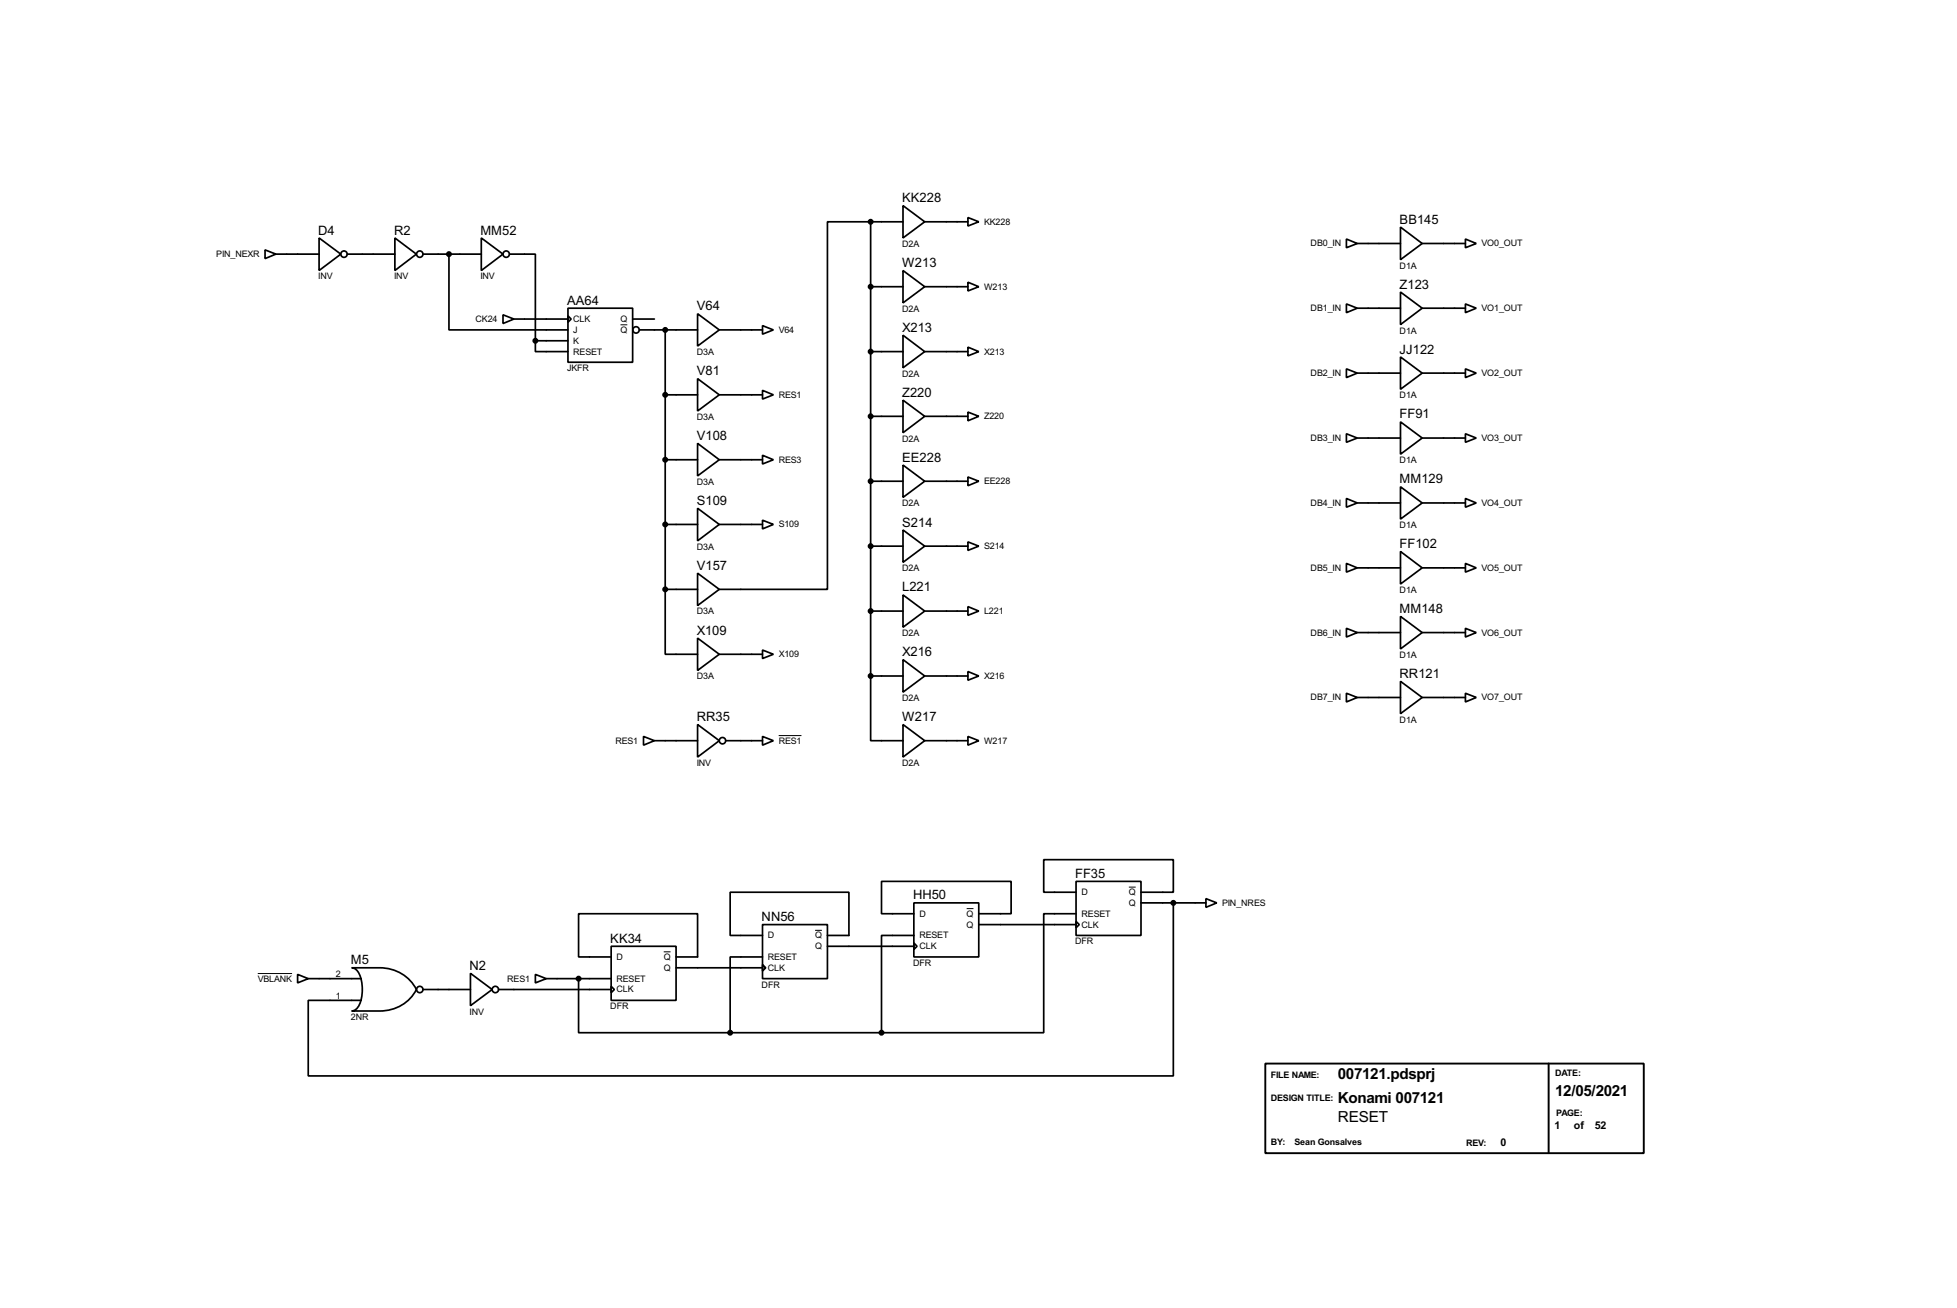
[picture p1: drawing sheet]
<svg xmlns="http://www.w3.org/2000/svg" width="460mm" height="307mm" viewBox="0 0 460 307" stroke-linecap="round" stroke-linejoin="round" font-family="sans-serif">
<g fill="none" stroke="#000" stroke-width=".4">
<path d="M62.3 58.7l2.5 1-2.5 1.1zM64.8 59.7h10.2M75 55.9l5.1 3.8-5.1 3.9zM81.6 59.7h11.2M92.8 55.9l5 3.8-5 3.9zM99.4 59.7h13.7M105.5 59.7v17.8h27.9M113.1 55.9l5.1 3.8-5.1 3.9zM119.7 59.7h6.1v20.4M204.5 52.1h-10.1v86.4h-25.4M204.5 52.1v106.7M204.5 52.1h7.6"/>
<path d="M212.1 48.3l5.1 3.8-5.1 3.8zM217.2 52.1h10.2M227.4 51.1l2.5 1-2.5 1zM316.3 56.2l2.5 1-2.5 1zM318.8 57.2h10.2M329 53.4l5.1 3.8-5.1 3.8zM334.1 57.2h10.1M344.2 56.2l2.6 1-2.6 1zM118.2 74l2.5 1-2.5 1zM120.7 75h12.7M133.4 72.4h15.2v12.7h-15.2zM133.4 74.2l.8 .8-.8 .7z"/>
<path d="M148.6 75h5.1M150.2 77.5h13.7M156.3 77.5v61M163.9 73.7l5.1 3.8-5.1 3.8zM169 77.5h10.1M179.1 76.5l2.6 1-2.6 1zM204.5 67.4h7.6M212.1 63.6l5.1 3.8-5.1 3.8zM212.1 78.8l5.1 3.8-5.1 3.8zM217.2 67.4h10.2M227.4 66.3l2.5 1.1-2.5 1zM316.3 71.4l2.5 1-2.5 1.1z"/>
<path d="M318.8 72.4h10.2M329 68.6l5.1 3.8-5.1 3.9zM334.1 72.4h10.1M344.2 71.4l2.6 1-2.6 1.1zM125.8 80.1v2.5h7.6M125.8 80.1h7.6M156.3 92.8h7.6M163.9 89l5.1 3.8-5.1 3.8zM169 92.8h10.1M179.1 91.7l2.6 1.1-2.6 1zM204.5 97.8h7.6M204.5 82.6h7.6"/>
<path d="M212.1 94l5.1 3.8-5.1 3.9zM217.2 97.8h10.2M217.2 82.6h10.2M227.4 96.8l2.5 1-2.5 1.1zM227.4 81.6l2.5 1-2.5 1zM316.3 86.7l2.5 1-2.5 1zM318.8 87.7h10.2M329 99.1l5.1 3.8-5.1 3.8zM329 83.9l5.1 3.8-5.1 3.8zM334.1 87.7h10.1M344.2 86.7l2.6 1-2.6 1zM156.3 108h7.6"/>
<path d="M163.9 104.2l5.1 3.8-5.1 3.8zM163.9 119.4l5.1 3.8-5.1 3.9zM169 108h10.1M179.1 107l2.6 1-2.6 1zM204.5 113.1h7.6M212.1 109.3l5.1 3.8-5.1 3.8zM217.2 113.1h10.2M227.4 112.1l2.5 1-2.5 1zM316.3 117.1l2.5 1.1-2.5 1zM316.3 101.9l2.5 1-2.5 1zM318.8 118.2h10.2M318.8 102.9h10.2"/>
<path d="M329 114.4l5.1 3.8-5.1 3.8zM334.1 118.2h10.1M334.1 102.9h10.1M344.2 117.1l2.6 1.1-2.6 1zM344.2 101.9l2.6 1-2.6 1zM156.3 138.5v15.2h7.6M156.3 123.2h7.6M156.3 138.5h7.6M163.9 134.7l5.1 3.8-5.1 3.8zM169 123.2h10.1M179.1 122.2l2.6 1-2.6 1.1zM204.5 128.3h7.6"/>
<path d="M212.1 124.5l5.1 3.8-5.1 3.8zM212.1 139.8l5.1 3.8-5.1 3.8zM217.2 128.3h10.2M227.4 127.3l2.5 1-2.5 1zM316.3 132.4l2.5 1-2.5 1zM318.8 133.4h10.2M329 129.6l5.1 3.8-5.1 3.8zM334.1 133.4h10.1M344.2 132.4l2.6 1-2.6 1zM163.9 149.9l5.1 3.8-5.1 3.8zM169 153.7h10.1M179.1 152.7l2.6 1-2.6 1z"/>
<path d="M204.5 158.8v15.2h7.6M204.5 143.6h7.6M204.5 158.8h7.6M212.1 155l5.1 3.8-5.1 3.8zM217.2 143.6h10.2M217.2 158.8h10.2M227.4 157.8l2.5 1-2.5 1zM227.4 142.5l2.5 1.1-2.5 1zM316.3 147.6l2.5 1-2.5 1.1zM318.8 148.6h10.2M329 144.8l5.1 3.8-5.1 3.9zM334.1 148.6h10.1"/>
<path d="M344.2 147.6l2.6 1-2.6 1.1zM151.2 173l2.5 1-2.5 1.1zM153.7 174h10.2M163.9 170.2l5.1 3.8-5.1 3.9zM170.5 174h8.6M179.1 173l2.6 1-2.6 1.1zM212.1 170.2l5.1 3.8-5.1 3.9zM217.2 174h10.2M227.4 173l2.5 1-2.5 1.1zM316.3 162.9l2.5 1-2.5 1zM318.8 163.9h10.2M329 160.1l5.1 3.8-5.1 3.8z"/>
<path d="M334.1 163.9h10.1M344.2 162.9l2.6 1-2.6 1zM179.1 217.2h15.3v12.7h-15.3zM179.1 219.8h-7.6v-10.2h27.9v10.2h-5M214.7 212.1h15.2v12.7h-15.2zM214.7 214.7h-7.6v-7.6h30.4v7.6h-7.6M214.7 219.8h-7.6v22.8M229.9 217.2h22.9M252.8 207.1h15.2v12.7h-15.2zM252.8 216.5l.7 .7-.7 .8zM252.8 209.6h-7.6v-7.6h30.4v7.6h-7.6M252.8 214.7h-7.6v27.9h-38.1"/>
<path d="M268 212.1h15.3M275.6 212.1v40.7h-203.2v-17.8h12.5M283.3 211.1l2.5 1-2.5 1.1zM69.9 228.9l2.5 1-2.5 1zM72.4 229.9h12.5M82.6 227.4h6.6a9.5 9.5 0 0 1 8.6 5.1 9.4 9.4 0 0 1-8.6 5h-6.6a3.1 3.1 0 0 0 2.3-3.1 7.9 7.9 0 0 0-1.3-6.6zM99.4 232.5h11.1M110.5 228.7l5.1 3.8-5.1 3.8zM117.1 232.5h26.5M125.8 228.9l2.5 1-2.5 1zM128.3 229.9h15.3M135.9 229.9v12.7h35.6"/>
<path d="M143.6 222.3h15.2v12.7h-15.2zM143.6 231.7l.7 .8-.7 .7zM143.6 224.8h-7.7v-10.1h28v10.1h-5.1M158.8 227.4h20.3M179.1 226.6l.8 .8-.8 .7zM179.1 224.8h-7.6v17.8M194.4 222.3h20.3M214.7 221.5l.7 .8-.7 .8zM171.5 242.6h35.6"/>
<circle cx="80.8" cy="59.7" r=".75"/>
<circle cx="98.6" cy="59.7" r=".75"/>
<circle cx="118.9" cy="59.7" r=".75"/>
<circle cx="149.4" cy="77.5" r=".75"/>
<circle cx="169.7" cy="174" r=".75"/>
<circle cx="98.6" cy="232.5" r=".75"/>
<circle cx="116.3" cy="232.5" r=".75"/>
</g>
<path d="M145.8 76.3h1.6M182.9 172.8h5.4M191.5 218.6h1.6M227.1 213.5h1.6M265.2 208.4h1.6M60.6 228.7h8M155.9 223.6h1.6" fill="none" stroke="#000" stroke-width=".23"/>
<g fill="#000" stroke="#000" stroke-width=".4">
<circle cx="105.4" cy="59.7" r=".5"/>
<circle cx="204.5" cy="52.1" r=".5"/>
<circle cx="156.2" cy="77.5" r=".5"/>
<circle cx="204.5" cy="67.4" r=".5"/>
<circle cx="125.7" cy="80.1" r=".5"/>
<circle cx="156.2" cy="92.8" r=".5"/>
<circle cx="204.5" cy="97.8" r=".5"/>
<circle cx="204.5" cy="82.6" r=".5"/>
<circle cx="156.2" cy="108" r=".5"/>
<circle cx="204.5" cy="113.1" r=".5"/>
<circle cx="156.2" cy="123.2" r=".5"/>
<circle cx="156.2" cy="138.5" r=".5"/>
<circle cx="204.5" cy="128.3" r=".5"/>
<circle cx="204.5" cy="158.8" r=".5"/>
<circle cx="204.5" cy="143.6" r=".5"/>
<circle cx="275.6" cy="212.1" r=".5"/>
<circle cx="135.9" cy="229.9" r=".5"/>
<circle cx="171.5" cy="242.6" r=".5"/>
<circle cx="207" cy="242.6" r=".5"/>
</g>
<path d="M297.2 249.9h88.9v21h-88.9zM363.8 249.9v21" fill="none" stroke="#000" stroke-width=".45"/>
<g font-size="4">
<text x="314.3" y="253.4">007121.pdsprj</text>
<text x="365.3" y="257.5">12/05/2021</text>
<text x="314.3" y="263.6">RESET</text>
<text x="314.3" y="259.2">Konami 007121</text>
</g>
<g font-size="3.4">
<text x="211.9" y="47.5">KK228</text>
<text x="328.8" y="52.6">BB145</text>
<text x="74.8" y="55.1">D4</text>
<text x="92.6" y="55.1">R2</text>
<text x="112.9" y="55.1">MM52</text>
<text x="211.9" y="62.8">W213</text>
<text x="133.2" y="71.6">AA64</text>
<text x="328.8" y="67.8">Z123</text>
<text x="163.7" y="72.9">V64</text>
<text x="211.9" y="78">X213</text>
<text x="328.8" y="83.1">JJ122</text>
<text x="163.7" y="88.2">V81</text>
<text x="211.9" y="93.2">Z220</text>
<text x="328.8" y="98.3">FF91</text>
<text x="163.7" y="103.4">V108</text>
<text x="211.9" y="108.5">EE228</text>
<text x="328.8" y="113.6">MM129</text>
<text x="163.7" y="118.6">S109</text>
<text x="211.9" y="123.7">S214</text>
<text x="328.8" y="128.8">FF102</text>
<text x="163.7" y="133.9">V157</text>
<text x="211.9" y="139">L221</text>
<text x="163.7" y="149.1">X109</text>
<text x="328.8" y="144">MM148</text>
<text x="211.9" y="154.2">X216</text>
<text x="328.8" y="159.3">RR121</text>
<text x="163.7" y="169.4">RR35</text>
<text x="211.9" y="169.4">W217</text>
<text x="252.6" y="206.3">FF35</text>
<text x="214.5" y="211.3">HH50</text>
<text x="143.4" y="221.5">KK34</text>
<text x="178.9" y="216.4">NN56</text>
<text x="82.4" y="226.6">M5</text>
<text x="110.3" y="227.9">N2</text>
</g>
<g font-size="2.8">
<text x="352.5" y="269.3">0</text>
<text x="365.2" y="265.2">1</text>
<text x="369.7" y="265.2">of</text>
<text x="374.6" y="265.2">52</text>
</g>
<g font-size="2.4">
<text x="231.2" y="52.8">KK228</text>
<text x="211.9" y="58">D2A</text>
<text x="307.9" y="57.9">DB0_IN</text>
<text x="348" y="57.9">VO0_OUT</text>
<text x="50.8" y="60.4">PIN_NEXR</text>
<text x="74.8" y="65.6">INV</text>
<text x="92.6" y="65.6">INV</text>
<text x="112.9" y="65.6">INV</text>
<text x="328.8" y="63.1">D1A</text>
<text x="231.2" y="68.1">W213</text>
<text x="111.7" y="75.6">CK24</text>
<text x="134.7" y="75.6">CLK</text>
<text x="145.8" y="75.6">Q</text>
<text x="211.9" y="73.3">D2A</text>
<text x="307.9" y="73.1">DB1_IN</text>
<text x="348" y="73.1">VO1_OUT</text>
<text x="134.7" y="83.3">RESET</text>
<text x="134.7" y="78.2">J</text>
<text x="134.7" y="80.8">K</text>
<text x="145.8" y="78.2">Q</text>
<text x="163.7" y="83.4">D3A</text>
<text x="182.9" y="78.2">V64</text>
<text x="231.2" y="83.3">X213</text>
<text x="328.8" y="78.3">D1A</text>
<text x="133.2" y="87.2">JKFR</text>
<text x="211.9" y="88.5">D2A</text>
<text x="307.9" y="88.4">DB2_IN</text>
<text x="348" y="88.4">VO2_OUT</text>
<text x="182.9" y="93.5">RES1</text>
<text x="328.8" y="93.6">D1A</text>
<text x="163.7" y="98.7">D3A</text>
<text x="231.2" y="98.5">Z220</text>
<text x="211.9" y="103.7">D2A</text>
<text x="307.9" y="103.6">DB3_IN</text>
<text x="348" y="103.6">VO3_OUT</text>
<text x="163.7" y="113.9">D3A</text>
<text x="182.9" y="108.7">RES3</text>
<text x="231.2" y="113.7">EE228</text>
<text x="328.8" y="108.8">D1A</text>
<text x="211.9" y="119">D2A</text>
<text x="307.9" y="118.9">DB4_IN</text>
<text x="348" y="118.9">VO4_OUT</text>
<text x="182.9" y="123.9">S109</text>
<text x="328.8" y="124.1">D1A</text>
<text x="163.7" y="129.2">D3A</text>
<text x="231.2" y="129">S214</text>
<text x="211.9" y="134.2">D2A</text>
<text x="307.9" y="134.1">DB5_IN</text>
<text x="348" y="134.1">VO5_OUT</text>
<text x="328.8" y="139.3">D1A</text>
<text x="163.7" y="144.4">D3A</text>
<text x="211.9" y="149.5">D2A</text>
<text x="231.2" y="144.3">L221</text>
<text x="307.9" y="149.3">DB6_IN</text>
<text x="348" y="149.3">VO6_OUT</text>
<text x="182.9" y="154.4">X109</text>
<text x="328.8" y="154.6">D1A</text>
<text x="163.7" y="159.6">D3A</text>
<text x="231.2" y="159.5">X216</text>
<text x="211.9" y="164.7">D2A</text>
<text x="307.9" y="164.6">DB7_IN</text>
<text x="348" y="164.6">VO7_OUT</text>
<text x="328.8" y="169.8">D1A</text>
<text x="144.6" y="174.7">RES1</text>
<text x="163.7" y="180">INV</text>
<text x="182.9" y="174.7">RES1</text>
<text x="211.9" y="180">D2A</text>
<text x="231.2" y="174.7">W217</text>
<text x="216" y="215.4">D</text>
<text x="227.1" y="215.4">Q</text>
<text x="254.1" y="215.4">RESET</text>
<text x="254.1" y="210.3">D</text>
<text x="265.2" y="210.3">Q</text>
<text x="265.2" y="212.8">Q</text>
<text x="287.1" y="212.8">PIN_NRES</text>
<text x="180.4" y="220.5">D</text>
<text x="191.5" y="220.5">Q</text>
<text x="216" y="220.5">RESET</text>
<text x="227.1" y="217.9">Q</text>
<text x="252.6" y="221.9">DFR</text>
<text x="254.1" y="217.9">CLK</text>
<text x="144.8" y="225.5">D</text>
<text x="155.9" y="225.5">Q</text>
<text x="180.4" y="225.5">RESET</text>
<text x="191.5" y="223">Q</text>
<text x="214.5" y="226.9">DFR</text>
<text x="216" y="223">CLK</text>
<text x="60.6" y="230.6">VBLANK</text>
<text x="78.9" y="229.5">2</text>
<text x="119.2" y="230.6">RES1</text>
<text x="144.8" y="230.6">RESET</text>
<text x="144.8" y="233.2">CLK</text>
<text x="155.9" y="228.1">Q</text>
<text x="178.9" y="232">DFR</text>
<text x="180.4" y="228.1">CLK</text>
<text x="78.9" y="234.6">1</text>
<text x="82.4" y="239.6">2NR</text>
<text x="110.3" y="238.4">INV</text>
<text x="143.4" y="237.1">DFR</text>
<text x="298.5" y="253.3">FILE NAME:</text>
<text x="365.3" y="252.8">DATE:</text>
<text x="298.5" y="258.7">DESIGN TITLE:</text>
<text x="365.6" y="262.2">PAGE:</text>
<text x="298.5" y="269">BY:</text>
<text x="304.1" y="269">Sean Gonsalves</text>
<text x="344.4" y="269.1">REV:</text>
</g>
</svg>
